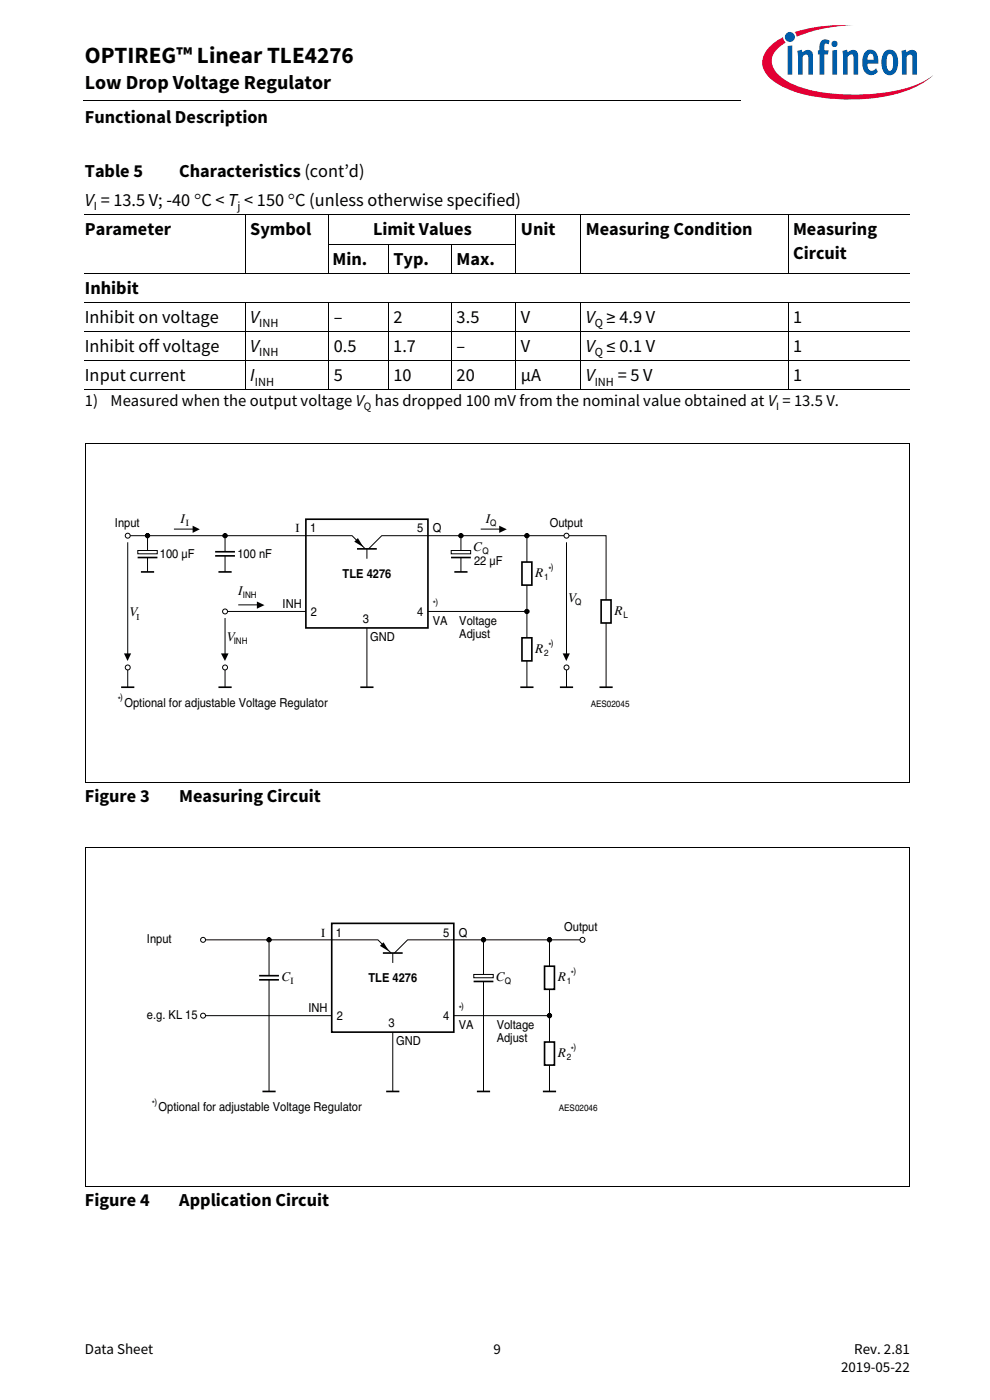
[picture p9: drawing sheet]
<svg xmlns="http://www.w3.org/2000/svg" width="210mm" height="297mm" viewBox="0 0 210 297" stroke-linecap="round" stroke-linejoin="round" font-family="sans-serif">
<path d="M17.7 21.3l.1 .1z" fill="#000"/>
<path d="M17.8 21.4h140.5" fill="none" stroke="#000" stroke-width=".21"/>
<path d="M157.3 5.1h42.7v21.5h-42.7z" fill="#fff"/>
<path d="M168.6 6.8l.4 1 1.4-.5a31.9 31.9 0 0 1 10.7-1.9 32.2 32.2 0 0 0-12.5 1.4zM163.4 9.8a4.3 4.3 0 0 0 0 6.9 21.8 21.8 0 0 0 11.7 4.1 38.5 38.5 0 0 0 18.7-2.1 14.3 14.3 0 0 0 4.2-2.8 18.4 18.4 0 0 1-8.8 3.5 40.4 40.4 0 0 1-20.2-1.2l-1.6-.7a6.4 6.4 0 0 1-3.7-4.4 5.1 5.1 0 0 1 2.9-4.1l-.3-.3-.2-.8-1 .5z" fill-rule="evenodd" fill="#e30034"/>
<path d="M166.5 7.8a1.06 1.06 0 0 0 2.1 0 1.06 1.06 0 0 0-2.1 0zM167.1 9.8v6h.9v-6.2zM169.1 10.8l.2 1.3v3.7h.9v-3.8l.7-.4h.3l.2 .3v3.9h1v-3.9a1.21 1.21 0 0 0-.8-1.3 1.21 1.21 0 0 0-1.4 .5l-.1-.6zM174.3 8.6a2.41 2.41 0 0 0-.5 2.1h-.3v.9h.3v4.2h1v-4.2h.8l.2-.9h-1v-.9a.49 .49 0 0 1 .3-.6 .49 .49 0 0 1 .6 .2l.3-.7a1.45 1.45 0 0 0-1.7-.1zM176.5 10.7v5.1h1v-5.2zM176.3 9.3a.7 .7 0 0 0 1.4 0 .7 .7 0 0 0-1.4 0zM178.7 10.8l.1 5h1v-3.8a.64 .64 0 0 1 .5-.5 .64 .64 0 0 1 .7 .4v3.9h1v-3.9a1.22 1.22 0 0 0-.8-1.3 1.22 1.22 0 0 0-1.4 .5l-.2-.6zM183.7 10.8a3.9 3.9 0 0 0-.1 4.7 1.76 1.76 0 0 0 2.6-.3l-.4-.7a.99 .99 0 0 1-1.6 .1l-.2-1.1h2.3v-.2a2.3 2.3 0 0 0-1.5-2.8h-.5zM184.2 11.7a.65 .65 0 0 1 .9-.2 .65 .65 0 0 1 .2 .9v.3h-1.3zM187.7 10.9a3.9 3.9 0 0 0 .1 4.8 1.68 1.68 0 0 0 2.6-1.5 3.8 3.8 0 0 0-.7-3.3 1.59 1.59 0 0 0-2 0zM188.4 11.6l.2-.1a.86 .86 0 0 1 .8 1.2v.7a1.26 1.26 0 0 1-.6 1.6 2.12 2.12 0 0 1-.7-2.3l.1-.9zM191.2 10.8l.1 5h1v-3.8l.7-.4h.3l.2 .3v3.9h1v-4.2a1.08 1.08 0 0 0-.6-1 1.08 1.08 0 0 0-1.3 .2l-.4 .3v-.6z" fill-rule="evenodd" fill="#005da9"/>
<g fill="none" stroke="#000" stroke-width=".21">
<path d="M18 45.6h175M18 58h175M52 45.6v12.4M69.7 51.8h39.8M69.8 45.6v12.4M82.4 51.7v6.3M95.8 51.7v6.3M109.4 45.6v12.4M123.2 45.6v12.4M167.2 45.6v12.4M18 64.1h175M18 70.3h175"/>
<path d="M18 76.5h175M52 64.1v18.6M69.8 64.1v18.6M82.4 64.1v18.6M95.8 64.1v18.6M109.4 64.1v18.6M123.2 64.1v18.6M167.2 64.1v18.6M18 82.6h175M18 94.1h175M18 94v72M192.9 94.1v71.9"/>
<path d="M27.1 115v24.2M27.6 113.6h47.1l2.8 2.8M29.2 116.8h4.2v.7h-4.2zM31.3 113.6v3.2M31.3 118.3v3M36.9 112.2h4.2M47.7 113.6v3.5M47.7 117.9v3.4M77.8 116.4v2.1M95.7 116.8h4.1v.7h-4.1zM97.8 113.6v3.2M97.8 118.3v3"/>
<path d="M102 112.2h4.2M111.8 113.6v5.6M119.6 113.6h-38.6l-2.8 2.8M120.2 115v24.2M120.7 113.6h7.9v13.7M47.7 131.1v8.1M48.3 129.7h16.6M50.5 128.3h4.2M77.8 133.2v12.6M90.8 129.7h21M111.8 124.1v11.2M128.6 132.2v13.6"/>
<path d="M27.1 142.1v3.7M47.7 142.1v3.7M111.8 140.2v5.6M120.2 142.1v3.7M18 166h174.9M18 179.8h175M18 179.8v71.9M192.9 179.8v72M43.6 199.4h36.6l2.8 2.8M57.1 199.4v7.6M102.6 199.4v7.3M116.5 199.4v5.6"/>
<path d="M123 199.4h-36.5l-2.8 2.8M43.6 215.5h26.8M57.1 207.9v23.6M83.3 219v12.5M83.3 202.2v2.1M96.3 215.5h20.2M100.5 206.7h4.1v.7h-4.1zM102.6 208.2v23.3M116.5 209.9v11.2M116.5 226v5.5M18 251.7h174.9"/>
<circle cx="27.1" cy="113.6" r=".52"/>
<circle cx="120.2" cy="113.6" r=".52"/>
<circle cx="47.7" cy="129.7" r=".52"/>
<circle cx="27.1" cy="141.6" r=".52"/>
<circle cx="47.7" cy="141.6" r=".52"/>
<circle cx="120.2" cy="141.6" r=".52"/>
<circle cx="43.1" cy="199.4" r=".52"/>
<circle cx="123.5" cy="199.4" r=".52"/>
<circle cx="43.1" cy="215.5" r=".52"/>
</g>
<g fill="none" stroke="#000" stroke-width=".35">
<path d="M29.2 118.3h4.2M45.6 117.9h4.2M45.6 117h4.2M64.9 110.1h25.9v23.1h-25.9zM75.7 116.4h4.2M95.7 118.3h4.2M110.7 119.2h2.1v4.9h-2.1zM29.9 121.3h2.8M46.3 121.3h2.8M96.4 121.3h2.8M110.7 135.3h2.1v4.9h-2.1zM127.5 127.3h2.1v4.9h-2.1z"/>
<path d="M25.7 145.8h2.8M46.3 145.8h2.8M76.4 145.8h2.8M110.4 145.8h2.8M118.8 145.8h2.8M127.2 145.8h2.8M70.4 195.9h25.9v23.1h-25.9zM55 207.9h4.2M55 207h4.2M81.2 202.2h4.2M100.5 208.2h4.2M115.5 205h2.1v4.9h-2.1z"/>
<path d="M55.7 231.5h2.8M81.9 231.5h2.8M101.2 231.5h2.8M115.1 231.5h2.8M115.5 221.1h2.1v4.9h-2.1z"/>
</g>
<path d="M31.7 113.6h-.9h.5v-.4v.8a.35 .35 0 0 0 .3-.5 .35 .35 0 0 0-.5-.1 .35 .35 0 0 0 0 .5l.2 .1M48.2 113.6h-.9h.4v-.4v.8a.35 .35 0 0 0 .4-.5 .35 .35 0 0 0-.6-.1 .35 .35 0 0 0 .1 .5l.1 .1M97.3 113.6h.9h-.4v-.4v.8a.35 .35 0 0 1-.4-.5 .35 .35 0 0 1 .6-.1 .35 .35 0 0 1-.1 .5l-.1 .1M111.3 113.6h.9h-.4v-.4v.8a.35 .35 0 0 1-.4-.5 .35 .35 0 0 1 .6-.1 .35 .35 0 0 1-.1 .5l-.1 .1M111.3 129.7h.9h-.4v-.4v.8a.35 .35 0 0 1-.4-.5 .35 .35 0 0 1 .6-.2 .35 .35 0 0 1-.1 .6l-.1 .1M57.5 199.4h-.9h.5v-.5v.8a.35 .35 0 0 0 .3-.4 .35 .35 0 0 0-.6-.2 .35 .35 0 0 0 .1 .6h.2M102.1 199.4h.9h-.4v-.5v.8a.35 .35 0 0 1-.4-.4 .35 .35 0 0 1 .6-.2 .35 .35 0 0 1-.1 .6h-.1M116.1 199.4h.9h-.5v-.5v.8a.35 .35 0 0 1-.3-.4 .35 .35 0 0 1 .6-.2 .35 .35 0 0 1-.1 .6h-.2M116.1 215.5h.9h-.5v-.5v.8a.35 .35 0 0 1-.3-.5 .35 .35 0 0 1 .6-.1 .35 .35 0 0 1-.1 .6h-.2" fill="none" stroke="#000" stroke-width=".42"/>
<path d="M40.9 111.5l1.5 .8-1.5 .7zM75.1 114.9l.8-.8 1.2 2zM105.9 111.5l1.6 .8-1.6 .7zM54.5 127.6l1.6 .8-1.6 .7zM26.3 138.6h1.5l-.7 1.6zM46.9 138.6h1.6l-.8 1.6zM119.3 138.6h1.6l-.8 1.6zM80.6 200.7l.7-.8 1.2 1.9z" fill="#000"/>
<text font-size="4.9" x="18" y="13.4">OPTIREG™ Linear TLE4276</text>
<text font-size="4.2" x="18" y="19">Low Drop Voltage Regulator</text>
<g font-size="3.9">
<text x="18" y="26.2">Functional Description</text>
<text x="18" y="37.6">Table 5</text>
<text x="38" y="37.6">Characteristics (cont’d)</text>
<text x="18" y="43.6">V = 13.5 V; -40 °C &lt; T &lt; 150 °C (unless otherwise specified)</text>
<text x="18" y="50">Parameter</text>
<text x="53.1" y="50">Symbol</text>
<text x="79.1" y="50">Limit Values</text>
<text x="110.5" y="50">Unit</text>
<text x="124.2" y="50">Measuring Condition</text>
<text x="168.2" y="50">Measuring</text>
<text x="70.5" y="56.1">Min.</text>
<text x="83.4" y="56.1">Typ.</text>
<text x="96.9" y="56.1">Max.</text>
<text x="168.2" y="54.9">Circuit</text>
<text x="18" y="62.3">Inhibit</text>
<text x="18" y="68.5">Inhibit on voltage</text>
<text x="53.1" y="68.5">V</text>
<text x="70.8" y="68.5">–</text>
<text x="83.4" y="68.5">2</text>
<text x="96.9" y="68.5">3.5</text>
<text x="110.5" y="68.5">V</text>
<text x="124.2" y="68.5">V ≥ 4.9 V</text>
<text x="168.2" y="68.5">1</text>
<text x="18" y="74.7">Inhibit off voltage</text>
<text x="53.1" y="74.7">V</text>
<text x="70.8" y="74.7">0.5</text>
<text x="83.4" y="74.7">1.7</text>
<text x="96.9" y="74.7">–</text>
<text x="110.5" y="74.7">V</text>
<text x="124.2" y="74.7">V ≤ 0.1 V</text>
<text x="168.2" y="74.7">1</text>
<text x="18" y="80.8">Input current</text>
<text x="53.1" y="80.8">I</text>
<text x="70.8" y="80.8">5</text>
<text x="83.4" y="80.8">10</text>
<text x="96.9" y="80.8">20</text>
<text x="110.5" y="80.8">µA</text>
<text x="124.2" y="80.8">V</text>
<text x="131" y="80.8">= 5 V</text>
<text x="168.2" y="80.8">1</text>
<text x="18" y="170">Figure 3</text>
<text x="38" y="170">Measuring Circuit</text>
<text x="18" y="255.8">Figure 4</text>
<text x="38" y="255.8">Application Circuit</text>
</g>
<g font-size="3.5">
<text x="18" y="86.2">1)</text>
<text x="23.5" y="86.2">Measured when the output voltage V has dropped 100 mV from the nominal value obtained at V = 13.5 V.</text>
</g>
<g font-size="3.2">
<text x="18" y="287.3">Data Sheet</text>
<text x="104.7" y="287.3">9</text>
<text x="181.2" y="287.3">Rev. 2.81</text>
<text x="178.4" y="291.2">2019-05-22</text>
</g>
<g font-size="2.8">
<text x="38.3" y="110.8">I</text>
<text x="103" y="110.8">I</text>
<text x="100.4" y="116.8">C</text>
<text x="113.5" y="122.4">R</text>
<text x="27.4" y="130.8">V</text>
<text x="50.5" y="126.2">I</text>
<text x="120.5" y="127.6">V</text>
<text x="130.3" y="130.4">R</text>
<text x="48.1" y="136">V</text>
<text x="113.5" y="138.5">R</text>
<text x="59.7" y="208.1">C</text>
<text x="105.2" y="208.1">C</text>
<text x="118.3" y="208.1">R</text>
<text x="118.3" y="224.2">R</text>
</g>
<g font-size="2.6">
<text x="19.9" y="44.6">I</text>
<text x="50.4" y="44.6">j</text>
<text x="55" y="69.5">INH</text>
<text x="126.1" y="69.5">Q</text>
<text x="55" y="75.6">INH</text>
<text x="126.1" y="75.6">Q</text>
<text x="54" y="81.8">INH</text>
<text x="126.1" y="81.8">INH</text>
<text x="24.4" y="111.9">Input</text>
<text x="62.7" y="112.9">I</text>
<text x="65.8" y="112.9">1</text>
<text x="88.5" y="112.9">5</text>
<text x="91.8" y="112.9">Q</text>
<text x="116.6" y="111.9">Output</text>
<text x="33.9" y="118.4">100 µF</text>
<text x="50.4" y="118.4">100 nF</text>
<text x="100.6" y="119.9">22 µF</text>
<text x="72.7" y="122.6">TLE 4276</text>
<text x="59.9" y="129">INH</text>
<text x="65.9" y="130.6">2</text>
<text x="88.5" y="130.6">4</text>
<text x="76.9" y="132.2">3</text>
<text x="78.5" y="136">GND</text>
<text x="91.8" y="132.5">VA</text>
<text x="97.4" y="132.5">Voltage</text>
<text x="97.4" y="135.3">Adjust</text>
<text x="26.4" y="150">Optional for adjustable Voltage Regulator</text>
<text x="119.7" y="197.5">Output</text>
<text x="31.2" y="200.1">Input</text>
<text x="68.1" y="198.7">I</text>
<text x="71.2" y="198.7">1</text>
<text x="94" y="198.7">5</text>
<text x="97.3" y="198.7">Q</text>
<text x="78.2" y="208.3">TLE 4276</text>
<text x="65.4" y="214.8">INH</text>
<text x="31.2" y="216.2">e.g. KL 15</text>
<text x="71.4" y="216.3">2</text>
<text x="82.4" y="217.9">3</text>
<text x="84" y="221.8">GND</text>
<text x="94" y="216.3">4</text>
<text x="97.3" y="218.3">VA</text>
<text x="105.4" y="218.3">Voltage</text>
<text x="105.4" y="221.1">Adjust</text>
<text x="33.6" y="235.7">Optional for adjustable Voltage Regulator</text>
</g>
<g font-size="2.4">
<text x="77.2" y="87">Q</text>
<text x="164.7" y="87">I</text>
</g>
<g font-size="2">
<text x="39.4" y="111.5">I</text>
<text x="61.6" y="208.8">I</text>
</g>
<g font-size="1.9">
<text x="104" y="111.5">Q</text>
<text x="102.3" y="117.5">Q</text>
<text x="115.4" y="123.1">1</text>
<text x="116.3" y="121.5">*</text>
<text x="116.8" y="121">)</text>
<text x="28.9" y="131.5">I</text>
<text x="51.5" y="126.9">INH</text>
<text x="91.8" y="128.8">*</text>
<text x="92.3" y="128.3">)</text>
<text x="122" y="128.3">Q</text>
<text x="132.2" y="131.1">L</text>
<text x="49.6" y="136.7">INH</text>
<text x="116.3" y="137.6">*</text>
<text x="116.8" y="137.1">)</text>
<text x="115.4" y="139.2">2</text>
<text x="25" y="149.1">*</text>
<text x="25.5" y="148.6">)</text>
<text x="125.3" y="150">AES02045</text>
<text x="107.1" y="208.8">Q</text>
<text x="120.2" y="208.8">1</text>
<text x="121.1" y="207.2">*</text>
<text x="121.6" y="206.7">)</text>
<text x="97.3" y="214.6">*</text>
<text x="97.8" y="214.1">)</text>
<text x="120.2" y="224.9">2</text>
<text x="121.1" y="223.3">*</text>
<text x="121.6" y="222.8">)</text>
<text x="32.2" y="234.9">*</text>
<text x="32.7" y="234.3">)</text>
<text x="118.5" y="235.7">AES02046</text>
</g>
</svg>
